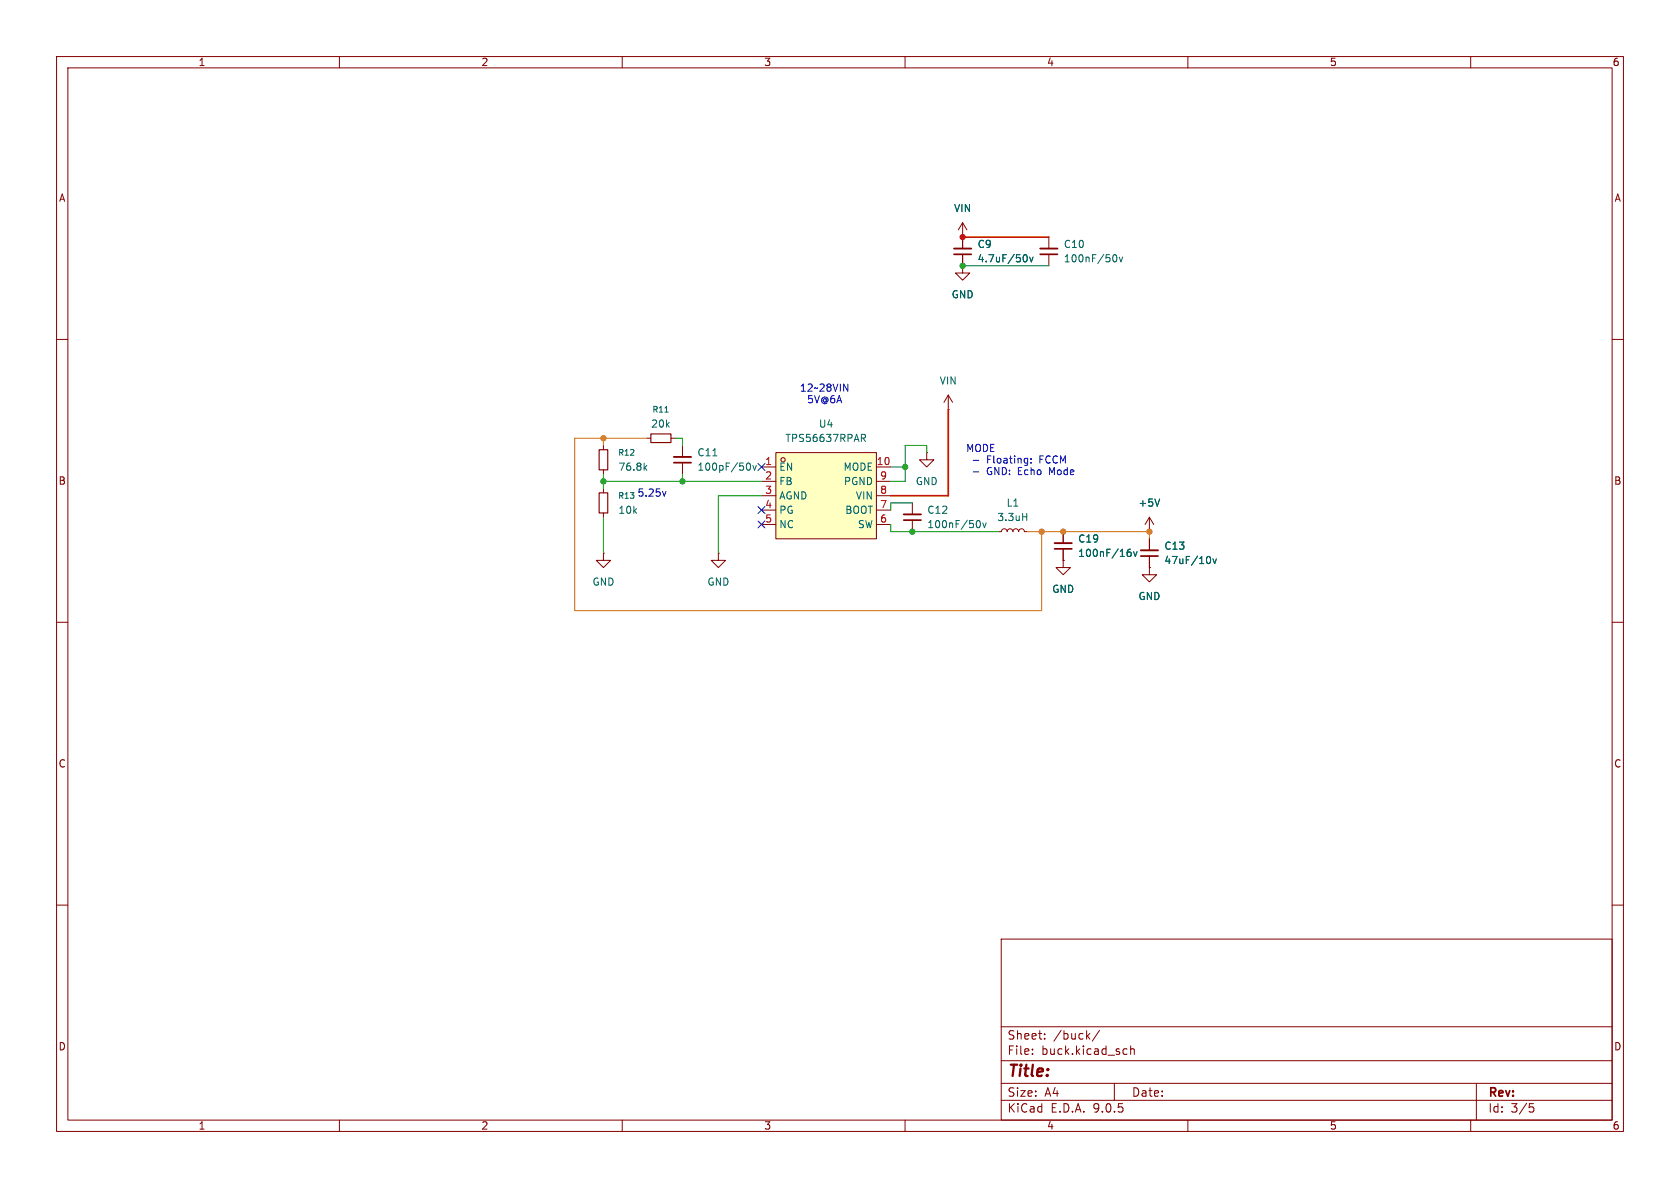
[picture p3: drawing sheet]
<svg xmlns="http://www.w3.org/2000/svg" width="297mm" height="210mm" viewBox="0 0 297 210" stroke-linecap="round" stroke-linejoin="round" font-family="sans-serif">
<g fill="none" stroke="#840000" stroke-width=".18">
<path d="M10 10h277v190h-277zM12 12h273v186h-273zM60 10v2M110 10v2M160 10v2M210 10v2M260 10v2M185.4 41.9v2M185.4 45v2M10 60h2M106.7 78.7v.8M114.3 77.5h.8"/>
<path d="M118.6 77.5h.8M120.6 78.7v2.1M285 60h2M106.7 97.8v1.3h1.2l-1.2 1.2-1.3-1.2h1.3M106.7 97.8h.1M106.7 83.1v.7M106.7 86.4v.7M106.7 90.7v.7M120.6 81.8v2M127 97.8v1.3h1.3l-1.3 1.2-1.3-1.2h1.3M127 97.8h.1M161.3 88.9v2"/>
<path d="M161.3 91.9v2.1M163.8 80v1.3h1.3l-1.3 1.3-1.2-1.3h1.2M163.8 80h.1M176.5 94h.5l.2-.4 .3-.1 .4 .1 .2 .4 .1-.4 .4-.1 .3 .1 .2 .4 .1-.4 .4-.1 .3 .1 .2 .4 .1-.4 .4-.1 .4 .1 .1 .4h.5M10 110h2M285 110h2M10 160h2M177 166h108v32h-108zM285 160h2M60 198v2M110 198v2M160 198v2"/>
<path d="M177 194.5h108M177 191.5h108M177 187.5h108M177 181.5h108M182.5 186.3v.1M182.5 185.5v.1M184.7 183.6v.1M184.7 182.8v.1M192.2 183.1l.5 .6M192.7 182.7l-.6 .6M194.4 182.1l-1.3 2M197 191.5v3"/>
<path d="M198.8 185.4l.4 .1M199.2 186.3l-.4 .1M199.9 185.5l.2-.1 .4 .1v.9M199.9 184.9v1.5M210 198v2M260 198v2M261 191.5v6.5M270.4 195.1h.7M270.5 195.7h.4l.3 .3-.2 .5-.5 .1"/>
</g>
<path d="M183.9 45h3M119.1 81.8h3.1M159.8 91.9h3" fill="none" stroke="#840000" stroke-width=".3"/>
<path d="M183.9 43.9h3M119.1 80.8h3.1M159.8 90.9h3" fill="none" stroke="#840000" stroke-width=".33"/>
<path d="M196.9 45.1l.1-.1a.68 .68 0 0 1 .5 .7 .68 .68 0 0 1-.5 .6l-.1-.1M197.9 45.4l.3 .9 .3-.9M117.5 72.9h.6M114 82.6l.4 .5M114.4 82.3l-.5 .5M126 80.6h.7M132.1 81.9h.2a.68 .68 0 0 1 .4 .6 .68 .68 0 0 1-.4 .6h-.2M133.1 82.3l.3 .8 .3-.8M172.8 92.1l.1-.1a.68 .68 0 0 1 .4 .6 .68 .68 0 0 1-.4 .7l-.1-.1M173.7 92.4l.3 .9 .3-.9M180.8 91.4h.7M181.5 90.7v1.3" fill="none" stroke="#006464" stroke-width=".18"/>
<path d="M105.9 79.5h1.5v3.6h-1.5zM115.1 76.7h3.5v1.5h-3.5zM105.9 87.1h1.5v3.6h-1.5z" fill="none" stroke="#840000" stroke-width=".2"/>
<path d="M137.2 80h17.7v15.3h-17.7z" fill="#ffffc2"/>
<g fill="none" stroke="#840000" stroke-width=".18">
<path d="M170.2 39.4v4.5M170.2 39.4l-.8 1.2M170.2 39.4l.7 1.2M170.2 47v1.3h1.2l-1.2 1.2-1.3-1.2h1.3M170.2 47h.1M170.2 41.9h.1M170.2 45v2M167.6 72.4h.1M167.6 69.9l-.7 1.2M167.6 69.9l.8 1.2M167.6 69.9v2.5M134.6 82.6h2.6"/>
<path d="M134.6 85.1h2.6M134.6 87.6h2.6M134.6 90.2h2.6M134.6 92.7h2.6M137.2 80h17.7v15.3h-17.7zM154.9 82.6h2.6M154.9 85.1h2.6M154.9 87.6h2.6M154.9 90.2h2.6M154.9 92.7h2.6M188 99.1v1.2h1.2l-1.2 1.3-1.3-1.3h1.3M188 99.1h.1"/>
<path d="M188 94v2M188 97v2.1M203.2 94h.1M203.2 91.4v2.6M203.2 95.3v2M203.2 98.3v2M203.2 91.4l-.8 1.3M203.2 91.4l.8 1.3M203.2 100.3v1.3h1.3l-1.3 1.3-1.3-1.3h1.3M203.2 100.3h.1"/>
<circle cx="138.4" cy="81.3" r=".38"/>
</g>
<path d="M181.2 45a.68 .68 0 0 1 .4 .7 .68 .68 0 0 1-.4 .6M182 45.4l.3 .9 .3-.9M152.3 76.8h.5l.2 .2-.1 .4h-.6M152.6 77.4l.4 .6M199.4 97.6h.3l.3 .2-.1 .5h-.5M199.9 97.1l-.5 .1M200.4 97.5l.3 .9 .3-.9M205 88.2l-.4 1.3M213.7 98.4a.79 .79 0 0 1 0 1.2M214.4 98.8l.3 .8 .3-.8" fill="none" stroke="#006464" stroke-width=".18"/>
<path d="M168.7 45h3M186.4 97h3.1M201.7 98.3h3" fill="none" stroke="#840000" stroke-width=".3"/>
<path d="M168.7 43.9h3M186.4 96h3.1M201.7 97.3h3" fill="none" stroke="#840000" stroke-width=".33"/>
<path d="M170.2 47h15.2M119.4 77.5h1.2v1.2M106.7 83.8v2.6M106.7 91.4v6.4M106.7 85.1h27.9M120.6 83.8v1.3M134.6 87.6h-7.6v10.2M157.5 92.7v1.3h19M157.5 82.6h2.5M161.3 88.9h-3.8v1.3M163.8 80v-1.3h-3.8v6.4h-2.5" fill="none" stroke="#009600" stroke-width=".18"/>
<path d="M170.2 41.9h15.2M167.6 72.4v15.2h-10.1" fill="none" stroke="#f00" stroke-width=".3"/>
<path d="M106.7 77.5v1.2M114.3 77.5h-12.7v30.5h82.5v-14M181.6 94h21.6v1.3" fill="none" stroke="#c60" stroke-width=".18"/>
<path d="M134 92.1l1.2 1.2M134 81.9l1.2 1.3M134 89.6l1.2 1.2M135.2 92.1l-1.2 1.2M135.2 81.9l-1.2 1.3M135.2 89.6l-1.2 1.2" fill="none" stroke="#000084" stroke-width=".18"/>
<path d="M149.2 67.9l.7 1.3v-1.3M117.7 86.9l-.3 .8M172.1 81.4h.9M172.1 83.4h.9M182.3 81.7v.2M182.3 81.1v.1" fill="none" stroke="#0000c2" stroke-width=".18"/>
<circle cx="170.2" cy="41.9" r=".46" fill="#f00" stroke="#f00" stroke-width=".18"/>
<g fill="#009600" stroke="#009600" stroke-width=".18">
<circle cx="170.2" cy="47" r=".46"/>
<circle cx="160" cy="82.6" r=".46"/>
<circle cx="120.6" cy="85.1" r=".46"/>
<circle cx="161.3" cy="94" r=".46"/>
<circle cx="106.7" cy="85.1" r=".46"/>
</g>
<g fill="#c60" stroke="#c60" stroke-width=".18">
<circle cx="203.2" cy="94" r=".46"/>
<circle cx="188" cy="94" r=".46"/>
<circle cx="184.1" cy="94" r=".46"/>
<circle cx="106.7" cy="77.5" r=".46"/>
</g>
<text font-size="2.8" fill="#840000" x="178" y="190.9">Title:</text>
<g font-size="2.1" fill="#840000">
<text x="178" y="184">Sheet:</text>
<text x="186.2" y="184">/buck/</text>
<text x="178" y="186.7">File:</text>
<text x="184.1" y="186.7">buck.kicad_sch</text>
<text x="178" y="196.9">KiCad</text>
<text x="178" y="194.1">Size:</text>
<text x="184.7" y="194.1">A4</text>
<text x="185.7" y="196.9">E.D.A.</text>
<text x="193.3" y="196.9">9.0.5</text>
<text x="200" y="194.1">Date:</text>
<text x="263" y="194.3">Rev:</text>
<text x="263" y="196.9">Id:</text>
<text x="267.1" y="196.9">3/5</text>
</g>
<g font-size="1.8" fill="#840000">
<text x="35" y="11.9">1</text>
<text x="85" y="11.9">2</text>
<text x="135" y="11.9">3</text>
<text x="185" y="11.9">4</text>
<text x="235" y="11.9">5</text>
<text x="285" y="11.9">6</text>
<text x="10.3" y="35.9">A</text>
<text x="285.3" y="35.9">A</text>
<text x="10.3" y="85.9">B</text>
<text x="285.3" y="85.9">B</text>
<text x="10.3" y="135.9">C</text>
<text x="285.3" y="135.9">C</text>
<text x="10.3" y="185.9">D</text>
<text x="285.3" y="185.9">D</text>
<text x="35" y="199.9">1</text>
<text x="85" y="199.9">2</text>
<text x="135" y="199.9">3</text>
<text x="185" y="199.9">4</text>
<text x="235" y="199.9">5</text>
<text x="285" y="199.9">6</text>
</g>
<g font-size="1.8" fill="#006464">
<text x="168.6" y="37.7">VIN</text>
<text x="172.7" y="44">C9</text>
<text x="172.7" y="46.6">4.7uF/50v</text>
<text x="188" y="44">C10</text>
<text x="188" y="46.6">100nF/50v</text>
<text x="168.1" y="52.9">GND</text>
<text x="166" y="68.2">VIN</text>
<text x="115" y="75.8">20k</text>
<text x="144.7" y="75.8">U4</text>
<text x="109.2" y="83.4">76.8k</text>
<text x="123.2" y="80.9">C11</text>
<text x="123.2" y="83.4">100pF/50v</text>
<text x="137.7" y="83.4">EN</text>
<text x="138.8" y="78.3">TPS56637RPAR</text>
<text x="149" y="83.4">MODE</text>
<text x="137.7" y="86">FB</text>
<text x="137.7" y="88.5">AGND</text>
<text x="149.1" y="86">PGND</text>
<text x="151.2" y="88.5">VIN</text>
<text x="161.8" y="86">GND</text>
<text x="177.8" y="89.8">L1</text>
<text x="201.2" y="89.8">+5V</text>
<text x="109.2" y="91">10k</text>
<text x="137.7" y="91">PG</text>
<text x="137.7" y="93.6">NC</text>
<text x="149.3" y="91">BOOT</text>
<text x="151.6" y="93.6">SW</text>
<text x="163.8" y="91">C12</text>
<text x="163.8" y="93.6">100nF/50v</text>
<text x="176.2" y="92.3">3.3uH</text>
<text x="190.5" y="96.1">C19</text>
<text x="190.5" y="98.6">100nF/16v</text>
<text x="205.7" y="99.9">47uF/10v</text>
<text x="205.7" y="97.4">C13</text>
<text x="104.6" y="103.7">GND</text>
<text x="125" y="103.7">GND</text>
<text x="185.9" y="105">GND</text>
<text x="201.2" y="106.3">GND</text>
</g>
<g font-size="1.8" fill="#0000c2">
<text x="141.3" y="69.4">12~28VIN</text>
<text x="142.6" y="71.5">5V@6A</text>
<text x="170.7" y="80.1">MODE</text>
<text x="174.6" y="82.1">Floating:</text>
<text x="184.1" y="82.1">FCCM</text>
<text x="112.6" y="88">5.25v</text>
<text x="174.6" y="84.2">GND: Echo</text>
<text x="186" y="84.2">Mode</text>
</g>
<g font-size="1.8" fill="#a90000">
<text x="135.2" y="82.3">1</text>
<text x="154.9" y="82.3">10</text>
<text x="135.2" y="84.8">2</text>
<text x="135.2" y="87.4">3</text>
<text x="135.2" y="89.9">4</text>
<text x="155.5" y="84.8">9</text>
<text x="155.5" y="87.4">8</text>
<text x="155.5" y="89.9">7</text>
<text x="135.2" y="92.5">5</text>
<text x="155.5" y="92.5">6</text>
</g>
<g font-size="1.4" fill="#006464">
<text x="115.2" y="73.1">R11</text>
<text x="109.2" y="80.7">R12</text>
<text x="109.2" y="88.4">R13</text>
</g>
</svg>
